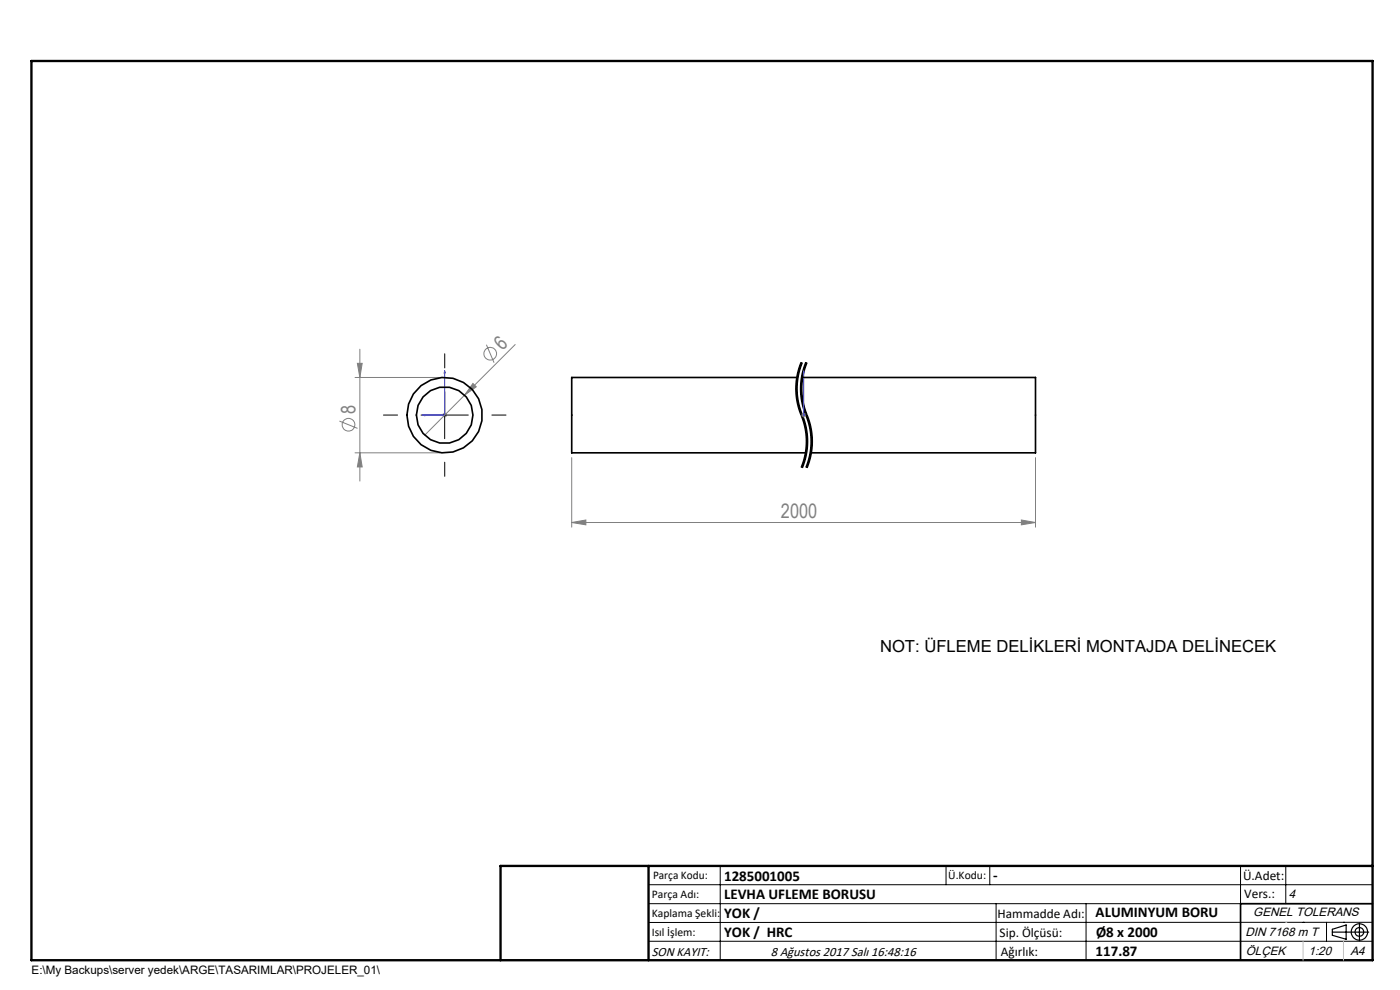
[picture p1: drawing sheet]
<svg xmlns="http://www.w3.org/2000/svg" width="297mm" height="210mm" viewBox="0 0 297 210" stroke-linecap="round" stroke-linejoin="round" font-family="sans-serif">
<g fill="none" stroke="#808080" stroke-width=".21">
<path d="M75.8 77.1h1l-.5 3zM76.3 74.1v28M103.2 73.1l1.6 3.8M109.3 73.1l-19.2 19.2M72 89.3l3.8 1.6M75.3 80.1h18M75.3 96.1h18M76.3 96.1l.5 3h-1zM93.8 88h1M94 87.7l.7 .7M94.3 87.6v1M100.3 81.3l.7 .7-2.4 1.8z"/>
<path d="M121.3 97.1v14.7M170 88h1M170.1 87.7l.8 .7M170.5 87.6v1M170.9 87.7l-.8 .7M219.7 97.1v14.7M121.3 110.8l3-.5v1zM121.3 110.8h98.4M216.7 110.3l3 .5-3 .5z"/>
<circle cx="104" cy="75" r="1.35"/>
<circle cx="73.9" cy="90.1" r="1.34"/>
</g>
<path d="M170.1 76.9a14.5 14.5 0 0 0 0 11.1M171.1 76.9a14.5 14.5 0 0 0 0 11.1M170.1 88a14.5 14.5 0 0 1 0 11.2M171.1 88a14.5 14.5 0 0 1 0 11.2" fill="none" stroke="#000" stroke-width=".21" stroke-dasharray="6.3 1.3 1.3 1.3" stroke-dashoffset="2.5" stroke-linecap="butt"/>
<g fill="none" stroke="#000" stroke-width=".21">
<path d="M169.4 78.4l-.5 2.1-.1 1.7M169.5 77.8l-.1 .6M169.7 78.5l-.5 3.2M169.9 76.8l-.4 1M170.1 76.9a15.3 15.3 0 0 0 .4 12.4 14.5 14.5 0 0 1-.4 9.9M170.2 76.9l-.5 1.6M170.4 78.4l-.5 2.1-.1 1.7M170.7 78.5l-.5 3.2M170.9 76.8l-.5 1.6M171.1 76.9a15 15 0 0 0 .4 12.2 14.5 14.5 0 0 1-.4 10.1M171.2 76.9l-.5 1.6M89.3 88h10"/>
<path d="M94.3 83.1v10M168.8 82.2v.5M168.8 82.7l.2 2.2 .5 2.2M169.2 81.6a14.3 14.3 0 0 0 .9 6.1M169.5 87.1l.6 1.5M169.8 82.2a18.6 18.6 0 0 0 1.7 7.4 14.4 14.4 0 0 1 .5 4.3M170.1 88.6l.4 1a14.4 14.4 0 0 1 .5 4.3M170.1 98.6l-.2 .6M170.1 87.7l.1 .3zM170.2 81.6a14.7 14.7 0 0 0 1.2 6.9M170.2 88l.2 .5M170.5 88.5l.6 2.1"/>
<path d="M170.6 98.3l-.4 1M170.9 97.2l-.3 1M171 93.9a14.4 14.4 0 0 1-.9 4.8M171.1 90.6a14.7 14.7 0 0 1 .2 4.4M171.3 95l-.4 2.2M171.5 88.5l.6 2.1M171.6 98.3l-.4 1M171.9 97.2l-.3 1M172 93.9a14.3 14.3 0 0 1-1.1 5.3M172.1 90.6a14.7 14.7 0 0 1 .2 4.4M172.3 95l-.4 2.2M137.6 187.7h153.6"/>
<path d="M137.6 191.7h153.6M137.6 199.7h153.6M152.8 183.7v20M200.7 183.7v4M210 183.7v4M211.3 191.7v12M230.4 191.7v12M263.2 183.7v20M272.8 183.7v8M276.4 195.6h.1M281.4 195.6v4.1M285 195.6h.1"/>
<path d="M291.2 195.6l-153.6 .1"/>
</g>
<g fill="none" stroke="#000" stroke-width=".25">
<path d="M282.6 197.7h7.8M282.6 197.1l3-.9v3l-3-.8zM288.4 195.8v3.8M106.2 203.7h185"/>
<circle cx="288.4" cy="197.7" r="1.74"/>
<circle cx="288.4" cy="197.7" r=".93"/>
</g>
<path d="M94.3 78.7v9.3h-4.7M94.3 78.7l.1 .4h-.2zM170.5 78.7v.4v-.4M170.5 78.7v9.3M89.6 88l.5-.1v.3zM170.5 87.9v.3zM170.5 88h.1" fill="none" stroke="#00f" stroke-width=".21"/>
<path d="M94.3 78v-3M84.3 88h-3M94.3 98v3M104.3 88h3" fill="none" stroke="#000" stroke-width=".21" stroke-dasharray="15.2 1.3 1.3 1.3"/>
<path d="M291.2 191.7h-28v12" fill="none" stroke="#000" stroke-width=".35"/>
<path d="M6.7 12.9h284.5v190.8h-284.5zM137.6 183.7v20M291.2 183.7h-185v20" fill="none" stroke="#000" stroke-width=".5"/>
<path d="M276.4 199.7v4M285 199.7v4" fill="none" stroke="#c0c0c0" stroke-width=".21"/>
<path d="M272.8 195.6h.1" fill="none" stroke="#c0c0c0" stroke-width=".25"/>
<g fill="#00f">
<path d="M170.5 87.9v.3zM170.5 78.7v.4z"/>
<path d="M89.6 88l.5 .2v-.3zM94.3 78.7l-.1 .4h.2z"/>
</g>
<g fill="#808080">
<path d="M100.3 81.3l.7 .7-2.4 1.8z"/>
<path d="M121.3 110.8l3-.5v1zM216.7 110.3l3 .5-3 .5z"/>
<path d="M75.8 77.1h1l-.5 3zM76.3 96.1l.5 3h-1z"/>
</g>
<g fill="none" stroke="#000" stroke-width=".35">
<path d="M169.2 80.1h-47.9v16h49.7M170.1 80.1h49.6v16h-47.7"/>
<circle cx="94.3" cy="88.1" r="8"/>
<circle cx="94.3" cy="88.1" r="6"/>
</g>
<g font-size="4.2" fill="#808080">
<text x="106.6" y="74.5" transform="rotate(-45 106.6 74.5)">6</text>
<text x="75.4" y="87.9" transform="rotate(-90 75.4 87.9)">8</text>
<text x="165.7" y="109.9">2000</text>
</g>
<text font-size="3.5" x="186.7" y="138.2">NOT: ÜFLEME DELİKLERİ MONTAJDA DELİNECEK</text>
<g font-size="3.2">
<text x="153.6" y="186.8">1285001005</text>
<text x="153.6" y="190.8">LEVHA UFLEME BORUSU</text>
<text x="210.7" y="186.6">-</text>
<text x="153.6" y="194.8">YOK /</text>
<text x="232.4" y="194.5">ALUMINYUM BORU</text>
<text x="153.6" y="198.8">YOK / HRC</text>
<text x="232.4" y="202.8">117.87</text>
<text x="232.5" y="198.8">Ø8 x 2000</text>
</g>
<g font-size="2.8">
<text x="263.7" y="186.7">Ü.Adet:</text>
<text x="263.9" y="190.5">Vers.:</text>
<text x="211.6" y="194.8">Hammadde Adı:</text>
<text x="138.3" y="202.8">SON KAYIT:</text>
<text x="163.5" y="202.8">8 Ağustos 2017 Salı 16:48:16</text>
<text x="212.1" y="198.7">Sip. Ölçüsü:</text>
<text x="212.3" y="202.7">Ağırlık:</text>
</g>
<g font-size="2.6">
<text x="273.4" y="190.4">4</text>
<text x="265.9" y="194.4">GENEL TOLERANS</text>
<text x="264.2" y="198.5">DIN 7168 m T</text>
<text x="264.3" y="202.6">ÖLÇEK</text>
<text x="277.6" y="202.6">1:20</text>
<text x="286.5" y="202.6">A4</text>
</g>
<g font-size="2.5">
<text x="138.3" y="190.5">Parça Adı:</text>
<text x="138.5" y="186.5">Parça Kodu:</text>
<text x="201.2" y="186.5">Ü.Kodu:</text>
<text x="138.3" y="194.5">Kaplama Şekli:</text>
<text x="138.3" y="198.6">Isıl İşlem:</text>
<text x="6.7" y="206.7">E:\My Backups\server yedek\ARGE\TASARIMLAR\PROJELER_01\</text>
</g>
</svg>
